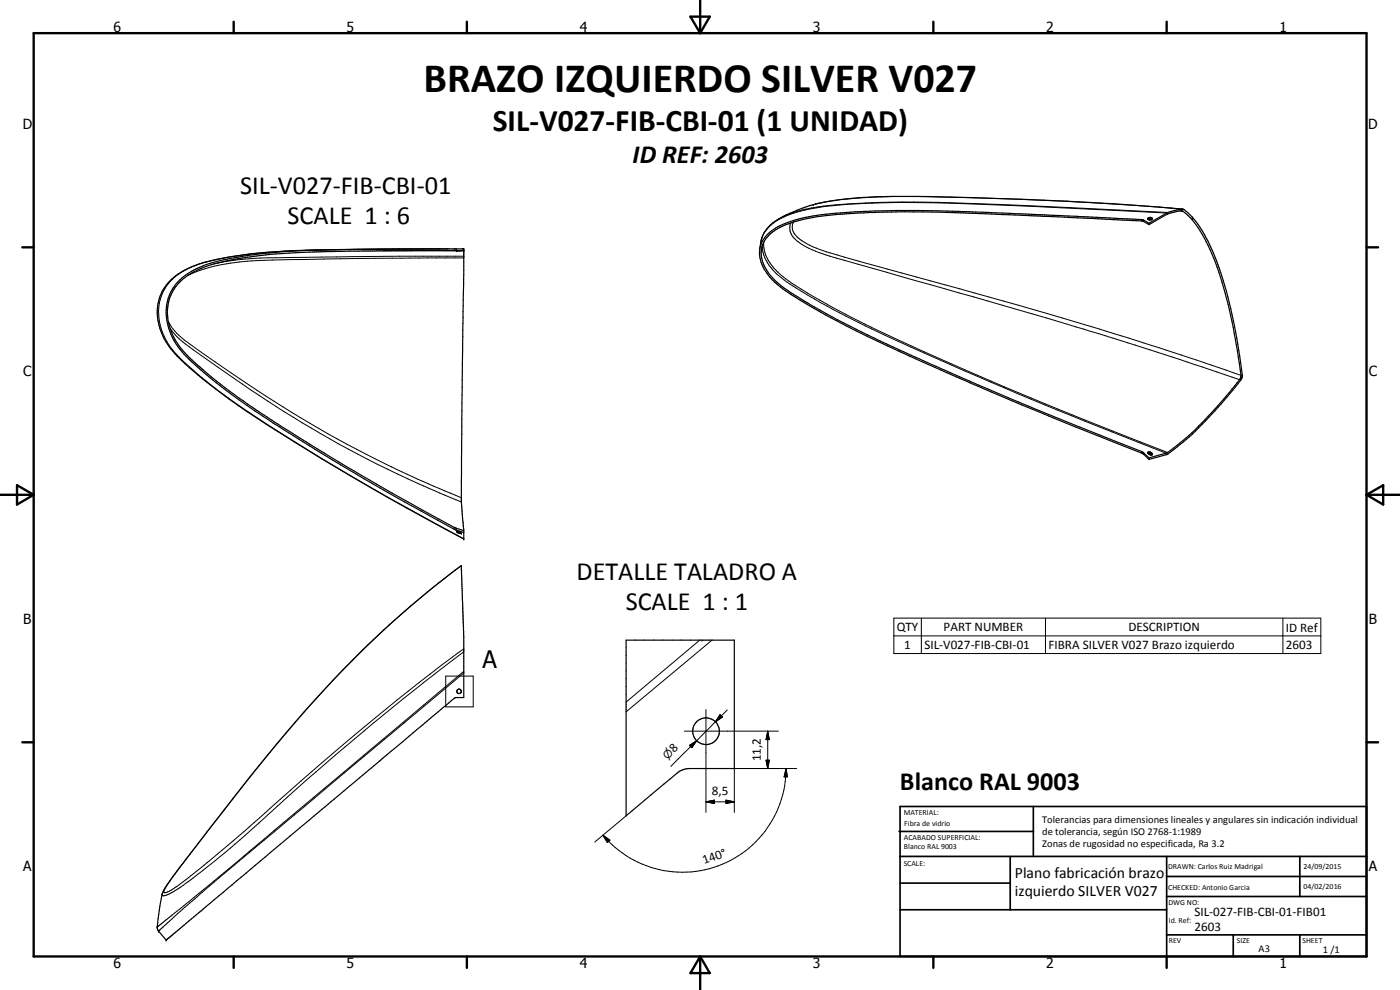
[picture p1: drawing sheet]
<svg xmlns="http://www.w3.org/2000/svg" width="420mm" height="297mm" viewBox="0 0 420 297" stroke-linecap="round" stroke-linejoin="round" font-family="sans-serif">
<g fill="none" stroke="#000" stroke-width=".35">
<path d="M119.6 74.7l-12.4 .1a270.6 270.6 0 0 0-34.1 1.7l-1.6 .2a45.3 45.3 0 0 0-16.6 4.7 14 14 0 0 0-6.4 18.5 30.6 30.6 0 0 0 9.7 11.6 219.6 219.6 0 0 0 30 21 825.8 825.8 0 0 0 51 29.2v-2.7l-.7-8.4 .7-75.9h-13.1M132 74.7l-38.4 .4a137 137 0 0 0-21 1.9 39.7 39.7 0 0 0-15.8 4.8 14 14 0 0 0-5.5 18.4 26.6 26.6 0 0 0 7.4 9.4l2.5 2.2a180.8 180.8 0 0 0 20.7 15.1l6.1 3.8a705.4 705.4 0 0 0 48.9 28.3l2.3 .8M139.2 75.2h-23.3l-22 .4a152 152 0 0 0-21.2 1.8 38.7 38.7 0 0 0-16.7 5.5 13.1 13.1 0 0 0-4.8 15.9 21.2 21.2 0 0 0 5.8 8.6 214.4 214.4 0 0 0 34.9 25.2l12 7.4 13.8 8 18.6 10.2 2.9 1M344.6 65.8l.5 .2 .6-.2M344.6 65.8l.4-.1 .7 .1M344.8 67l-1.6-1-1.5-.2-35.8-1.7a670.6 670.6 0 0 0-43.2-.8 108.3 108.3 0 0 0-23.9 2.7 16 16 0 0 0-9.7 5.9 8.6 8.6 0 0 0 1.1 10.1 34.7 34.7 0 0 0 10 8.1l2.8 1.6a281.5 281.5 0 0 0 28.2 14.3l35.5 15.5 35.9 14.4 2.2 1.9M344.8 67v.4M344.8 67.4l-2.2-1.1-36.3-1.7-29.4-1-18.6 .3a86.2 86.2 0 0 0-21.2 3.1 11.8 11.8 0 0 0-8.5 7.2 10.7 10.7 0 0 0 3.9 9.8 66.7 66.7 0 0 0 10.2 7.1 424.1 424.1 0 0 0 41 20l7.2 3.2a1391 1391 0 0 0 52 21.3l1.9 1.8M345.8 65.8a.64 .64 0 0 0-.7-.6 .64 .64 0 0 0-.6 .6h.1M345.8 65.8h-.1M355 62.7a1017.6 1017.6 0 0 0-92.3-3.6 74.4 74.4 0 0 0-20.5 2.9l-4 1.5a15.8 15.8 0 0 0-9.1 6.7l-.6 1.8-.5 2.7M357.8 65.2v.8"/>
<path d="M357.8 65.2a36 36 0 0 1 5.2 8.2 111.1 111.1 0 0 1 8.2 28l1.7 11.2-.3 1a140.8 140.8 0 0 1-14.8 16.7M357.8 66a54.2 54.2 0 0 1 9 18.8 182.4 182.4 0 0 1 5.6 28.1 33.2 33.2 0 0 1-5.2 6.9l-9.4 10M357.8 65.2l-1.2-1.2a2.61 2.61 0 0 0-3.4-1l-3.1 .9-5.3 3.1M357.8 66l-2.9-2.7h-.9l-3.7 1-5.5 3.1M344.6 136.1l-.1-.2a.7 .7 0 0 1 1.2 .1l.1 .4M344.6 136.1l.8 .4 .4-.1M344.6 136.1h.7l.4 .4M344.8 137.4v.4M357.8 130.3l-7.3 5.9-5.7 1.6M357.8 129.8v.5M357.8 129.8l-7.6 6.1-5.4 1.5M137.1 159.6l.9 .1 .5 .3-1-.1z"/>
<path d="M105.9 198a285.3 285.3 0 0 1 32.6-28.3l.7 21.1v18.5h-2.6l-1.1 .9-85.6 71.9-2.3-2.7-.4-.9 .8-6.5a11.7 11.7 0 0 1 2.2-6.6l.2-.4a1010.8 1010.8 0 0 1 40.9-51.4l8.6-9.5zM187.9 192.1h32.5v38.5h-13.4l-2.5 .5-1 .6-15.6 13.1zM49.9 282.1h.1"/>
<circle cx="137.8" cy="207.4" r=".68"/>
<circle cx="211.9" cy="219.4" r="4"/>
</g>
<g fill="#000">
<circle cx="137.1" cy="75.2" r=".18"/>
<circle cx="139.2" cy="74.7" r=".18"/>
<circle cx="139.2" cy="75.2" r=".18"/>
<circle cx="228.3" cy="72.6" r=".18"/>
<circle cx="244" cy="61.4" r=".18"/>
<circle cx="138.5" cy="160" r=".18"/>
<circle cx="138.5" cy="169.7" r=".18"/>
<circle cx="139.2" cy="161.7" r=".18"/>
<circle cx="47.2" cy="278.1" r=".18"/>
<circle cx="47.6" cy="279.4" r=".18"/>
<circle cx="49.9" cy="282.1" r=".18"/>
</g>
<g fill="none" stroke="#000" stroke-width=".3">
<path d="M132 74.7l-36.6 .3a146.1 146.1 0 0 0-33.5 3.6 20.1 20.1 0 0 0-12.1 7.4 14.7 14.7 0 0 0-1 13.9 29.8 29.8 0 0 0 9.3 11.2l3.8 3.3a240.1 240.1 0 0 0 27 18.4 777.3 777.3 0 0 0 50.3 28.9M133.4 75.2h3.8M136.3 74.7v.5M136.9 74.7v.5M138.7 74.7h.5M139.2 75.2l-23.9 .1M139.2 76.9l-42.7 .2a239.4 239.4 0 0 0-24 .8l-8.2 1.3M139.2 77.4l-26.6 .1a626.1 626.1 0 0 0-40.8 1.1 48.7 48.7 0 0 0-15.3 3.9M228.8 73.8a11.7 11.7 0 0 0 4.4 8.5 117.5 117.5 0 0 0 18.8 11.6 924.2 924.2 0 0 0 69.5 30.8l28.5 11.3M229.2 72.7a11.2 11.2 0 0 0 4.3 9 74.8 74.8 0 0 0 14.4 9.4 317.9 317.9 0 0 0 29.4 14.4l24.1 10.6 12.2 5.1 36.8 14.6M237.3 66.9a4.7 4.7 0 0 0 2.2 5.6 33.9 33.9 0 0 0 11.6 5l41.1 11.6 33 9.6 28.9 9.2 17.9 6M238.1 66.6a4.2 4.2 0 0 0 2.2 5.4 29.8 29.8 0 0 0 10.9 4.5l54.4 15.1 22.1 6.4 20.1 6.3 24.6 8.3"/>
<path d="M241.6 62.8h.1M244 61.4a86.7 86.7 0 0 1 18.9-2.3 1051.1 1051.1 0 0 1 91.8 3.6M342.6 65.9v.4M343.2 66v.5M350.1 63.9a1797.4 1797.4 0 0 0-78.5-3.2l-11.9 .3a74.8 74.8 0 0 0-23.3 3.6 12.4 12.4 0 0 0-7.9 7.1l-.2 .9M350.5 63.8a1983.6 1983.6 0 0 0-76.2-3.2 167.9 167.9 0 0 0-30.8 1.8l-.9 .2a31.6 31.6 0 0 0-7.8 2.5M354.2 63.3l.8 .1M50.5 96.5a17.3 17.3 0 0 0 5.5 6 383.3 383.3 0 0 0 67.7 40.5l14.8 6.4M51 98.5a24.3 24.3 0 0 0 7 6.4 384 384 0 0 0 58.3 35.9l9.2 4.3 13 5.5M342.6 135.5v.4M343.2 135.9v.4M136.3 158.2v.6"/>
<path d="M136.9 158.5v.5M138.5 170.9h.1M138.5 169.7a321.9 321.9 0 0 0-58.9 57.8l-21.5 27.3a88.2 88.2 0 0 0-8.9 12.5l-.1 .3a1.63 1.63 0 0 0 1.7-.2l3.1-2 5-3.9a659.8 659.8 0 0 0 31.5-27.2 695 695 0 0 1 48.8-39.6M139.2 195.6a793.8 793.8 0 0 0-44.4 36l-17.1 15.3a256.4 256.4 0 0 1-24.3 19.8 8.4 8.4 0 0 1-4.6 2l-.2-.3M210 192.1l-22.1 18.6M210.7 192.1h.1M213.7 192.1l-25.8 21.5M268.3 185.5h128.1v10.6h-128.1zM268.3 190.8h128.1M276.5 185.5v10.6M313.8 185.5v10.6M385 185.5v10.6"/>
<path d="M133.8 202.9h8.2v9.2h-8.2zM139.2 201.4l-67.4 56.7-24.6 20M139.2 201.9l-73.4 61.4-18.2 16.1M205.4 219.4h28.2M211.9 212.9v30.9M214.7 216.6l-5.6 5.6M216.1 214.4l.7 .7-2.1 1.5zM218.3 213l-3.6 3.6M230.4 219.4l.5 2.5h-1zM230.4 219.4v11.2M206.9 223.6l2.2-1.4-1.5 2.1zM209.1 222.2l-7.8 7.8"/>
<path d="M229.9 228.1h1l-.5 2.5zM235.9 230.6l.4 2.5h-1zM235.9 230.6a31.1 31.1 0 0 1-20.5 29.2 31.1 31.1 0 0 1-34.4-9.2M239.1 230.6h-18.7v13.2M181 250.6l2 1.5-.7 .7zM187.9 244.8l-9.4 7.8M211.9 240.6l2.5-.5v1zM211.9 240.6h8.5M217.9 240.1l2.5 .5-2.5 .5zM47.2 278.1h.1M47.6 279.4h.1"/>
</g>
<g fill="none" stroke="#000" stroke-width=".71">
<path d="M10.1 9.9h400v277.1h-400zM70.1 6.5v3.4M140.1 6.5v3.4M207.2 5h5.8l-2.9 4.9zM210.1 0v9.9M280.1 6.5v3.4M350.1 6.5v3.4M6.7 74.2h3.4M410.1 74.2h3.5M.1 148.5h10M5.1 145.6l5 2.9-5 2.9zM410.1 148.5h10"/>
<path d="M410.1 148.5l5-2.9v5.8zM6.7 222.7h3.4M410.1 222.7h3.5M70.1 287v3.4M140.1 287v3.4M210.1 287v10M210.1 287l2.9 5h-5.8zM280.1 287v3.4M350.1 287v3.4"/>
</g>
<g fill="none" stroke="#000" stroke-width=".51">
<path d="M269.8 249.5h40.3M270.1 242h140v45h-140zM270.1 257h140M303.2 257v16M310.1 242v15M350.1 257v30M390.1 257v12M270.1 265h33.1M270.1 273h80M350.1 269h60M350.1 263h60M350.1 280.5h60"/>
<path d="M370.1 280.5v6.5M390.1 280.5v6.5"/>
</g>
<path d="M216.1 214.4l.7 .7-2.1 1.5zM206.9 223.6l2.2-1.4-1.5 2.1zM229.9 228.1h1l-.5 2.5zM230.4 219.4l.5 2.5h-1zM235.9 230.6l.4 2.5h-1zM181 250.6l2 1.5-.7 .7zM211.9 240.6l2.5-.5v1zM217.9 240.1l2.5 .5-2.5 .5z" fill="#000"/>
<text font-size="12.6" x="127.1" y="27.5">BRAZO IZQUIERDO SILVER V027</text>
<text font-size="9.4" x="147.9" y="39.3">SIL-V027-FIB-CBI-01 (1 UNIDAD)</text>
<g font-size="7.9">
<text x="189.9" y="48.8">ID REF: 2603</text>
<text x="72.1" y="58.3">SIL-V027-FIB-CBI-01</text>
<text x="86.3" y="67.2">SCALE 1 : 6</text>
<text x="173" y="174">DETALLE TALADRO A</text>
<text x="187.8" y="183">SCALE 1 : 1</text>
<text x="270.1" y="236.9">Blanco RAL 9003</text>
</g>
<text font-size="7.2" x="144.9" y="200.5">A</text>
<g font-size="4.7">
<text x="304.6" y="263.5">Plano fabricación brazo</text>
<text x="304.6" y="268.9">izquierdo SILVER V027</text>
</g>
<g font-size="4.2">
<text x="34" y="9.6">6</text>
<text x="104" y="9.6">5</text>
<text x="174" y="9.6">4</text>
<text x="244" y="9.6">3</text>
<text x="314" y="9.6">2</text>
<text x="384" y="9.6">1</text>
<text x="6.8" y="38.7">D</text>
<text x="410.6" y="38.7">D</text>
<text x="7" y="112.9">C</text>
<text x="410.8" y="112.9">C</text>
<text x="7" y="187.1">B</text>
<text x="410.8" y="187.1">B</text>
<text x="7" y="261.4">A</text>
<text x="410.8" y="261.4">A</text>
<text x="34" y="290.4">6</text>
<text x="104" y="290.4">5</text>
<text x="174" y="290.4">4</text>
<text x="244" y="290.4">3</text>
<text x="314" y="290.4">2</text>
<text x="384" y="290.4">1</text>
</g>
<g font-size="3.9">
<text x="269.1" y="189.4">QTY</text>
<text x="283.2" y="189.4">PART NUMBER</text>
<text x="338.7" y="189.4">DESCRIPTION</text>
<text x="385.9" y="189.5">ID Ref</text>
<text x="271.4" y="194.7">1</text>
<text x="277.4" y="194.7">SIL-V027-FIB-CBI-01</text>
<text x="314.7" y="194.8">FIBRA SILVER V027 Brazo izquierdo</text>
<text x="385.9" y="194.7">2603</text>
<text x="202.3" y="225.9" transform="rotate(-45 202.3 225.9)">8</text>
<text x="228.3" y="228.5" transform="rotate(-90 228.3 228.5)">11,2</text>
<text x="213.6" y="238.5">8,5</text>
<text x="211.4" y="259.3" transform="rotate(-20 211.4 259.3)">140°</text>
<text x="358.5" y="275">SIL-027-FIB-CBI-01-FIB01</text>
<text x="358.5" y="279.4">2603</text>
</g>
<text font-size="3.3" x="200.4" y="227.9" transform="rotate(-45 200.4 227.9)">⌀</text>
<g font-size="3.1">
<text x="312.7" y="246.8">Tolerancias para dimensiones lineales y angulares sin indicación individual</text>
<text x="312.7" y="250.4">de tolerancia, según ISO 2768-1:1989</text>
<text x="312.7" y="254">Zonas de rugosidad no especificada, Ra 3.2</text>
<text x="377.7" y="285.6">A3</text>
<text x="397" y="285.9">1 /1</text>
</g>
<g font-size="2.4">
<text x="271.2" y="244.4">MATERIAL:</text>
<text x="271.3" y="252">ACABADO SUPERFICIAL:</text>
<text x="271.4" y="247.9">Fibra de vidrio</text>
<text x="271.3" y="254.6">Blanco RAL 9003</text>
<text x="271.2" y="259.7">SCALE:</text>
<text x="350.6" y="260.8">DRAWN: Carlos Ruiz Madrigal</text>
<text x="391.2" y="260.6">24/09/2015</text>
<text x="350.6" y="267">CHECKED: Antonio Garcia</text>
<text x="391.2" y="266.7">04/02/2016</text>
<text x="350.6" y="271.4">DWG NO:</text>
<text x="350.8" y="276.9">Id. Ref:</text>
<text x="350.8" y="282.8">REV</text>
<text x="371.2" y="282.9">SIZE</text>
<text x="390.9" y="282.9">SHEET</text>
</g>
</svg>
